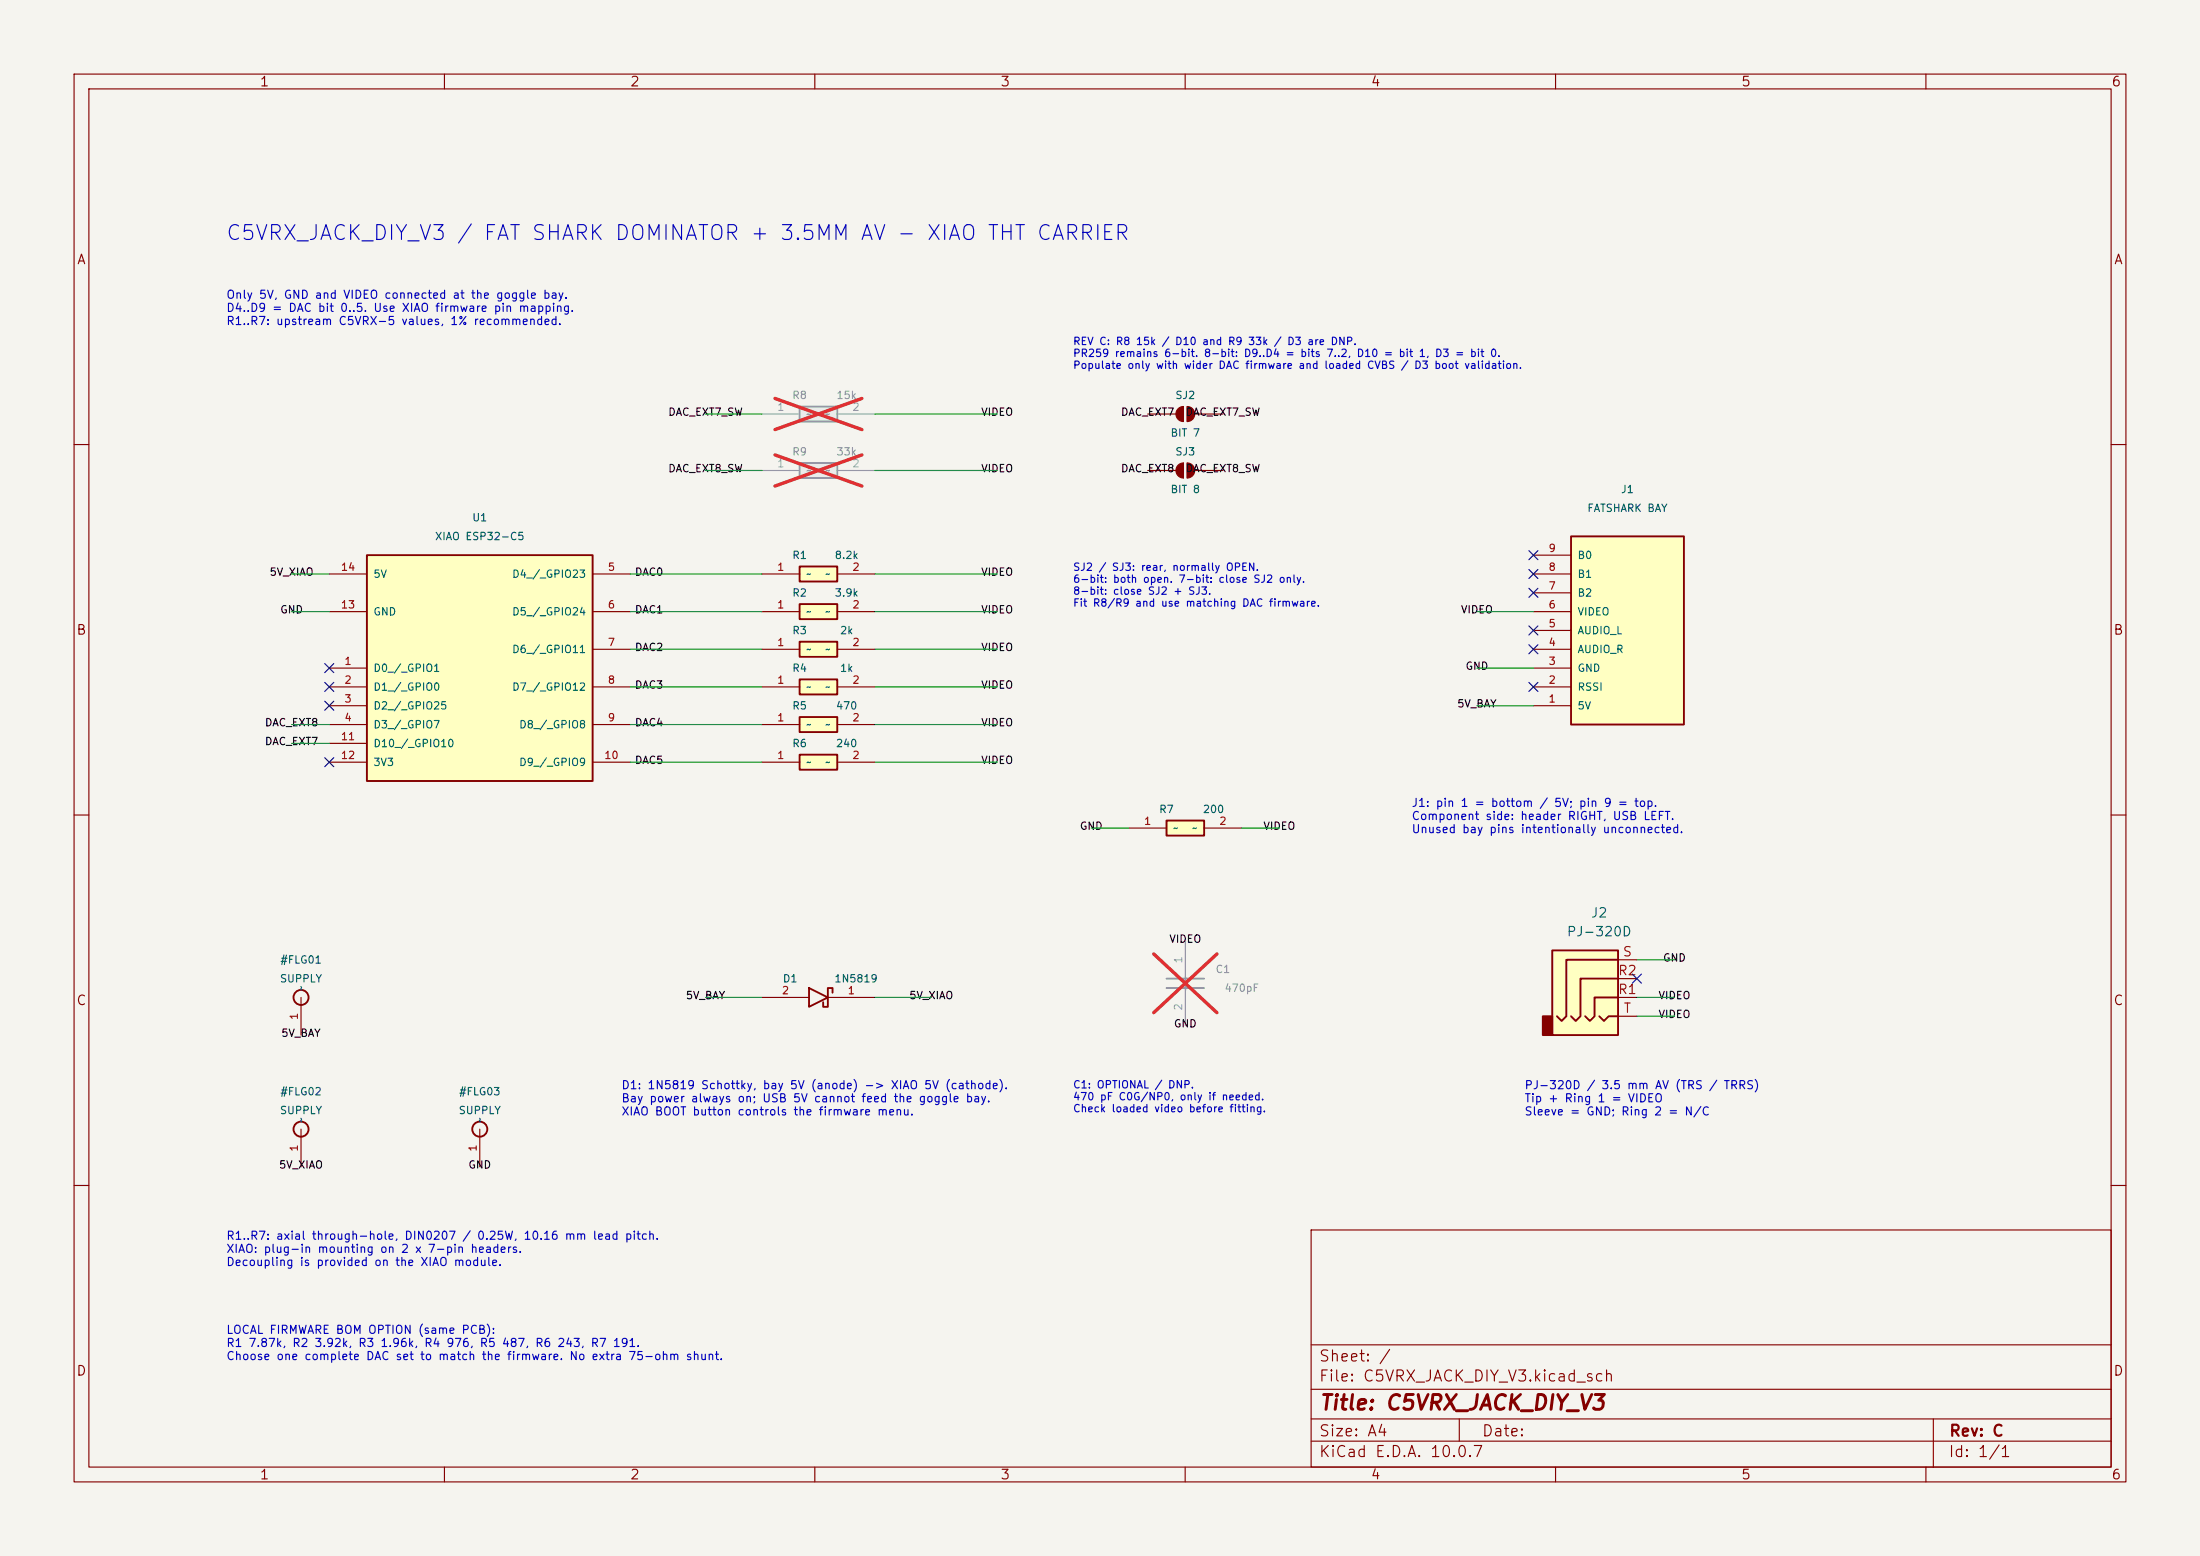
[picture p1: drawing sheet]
(kicad_sch (version 20260306) (generator "eeschema") (generator_version "10.0") (paper "A4")
(title_block (title "C5VRX_JACK_DIY_V3") (rev "C"))
 (lib_symbols (symbol "C5VRX:XIAO_ESP32_C5" (pin_names (offset 0.8)) (in_bom yes) (on_board yes)
   (property "Reference" "U" (at 0 17.78 0) (effects (font (size 1.0 1.0))))
   (property "Value" "XIAO_ESP32_C5" (at 0 15.24 0) (effects (font (size 1.0 1.0))))
   (symbol "XIAO_ESP32_C5_0_1" (rectangle (start -15.24 15.24) (end 15.24 -15.24) (stroke (width 0.254) (type default)) (fill (type background)))) (symbol "XIAO_ESP32_C5_1_1" (pin power_in line (at -20.32 12.7 0) (length 5.08) (name "5V" (effects (font (size 1.0 1.0)))) (number "14" (effects (font (size 1.0 1.0)))))(pin power_in line (at -20.32 7.62 0) (length 5.08) (name "GND" (effects (font (size 1.0 1.0)))) (number "13" (effects (font (size 1.0 1.0)))))(pin bidirectional line (at -20.32 0 0) (length 5.08) (name "D0 / GPIO1" (effects (font (size 1.0 1.0)))) (number "1" (effects (font (size 1.0 1.0)))))(pin bidirectional line (at -20.32 -2.54 0) (length 5.08) (name "D1 / GPIO0" (effects (font (size 1.0 1.0)))) (number "2" (effects (font (size 1.0 1.0)))))(pin bidirectional line (at -20.32 -5.08 0) (length 5.08) (name "D2 / GPIO25" (effects (font (size 1.0 1.0)))) (number "3" (effects (font (size 1.0 1.0)))))(pin bidirectional line (at -20.32 -7.62 0) (length 5.08) (name "D3 / GPIO7" (effects (font (size 1.0 1.0)))) (number "4" (effects (font (size 1.0 1.0)))))(pin bidirectional line (at -20.32 -10.16 0) (length 5.08) (name "D10 / GPIO10" (effects (font (size 1.0 1.0)))) (number "11" (effects (font (size 1.0 1.0)))))(pin power_out line (at -20.32 -12.7 0) (length 5.08) (name "3V3" (effects (font (size 1.0 1.0)))) (number "12" (effects (font (size 1.0 1.0)))))(pin bidirectional line (at 20.32 12.7 180) (length 5.08) (name "D4 / GPIO23" (effects (font (size 1.0 1.0)))) (number "5" (effects (font (size 1.0 1.0)))))(pin bidirectional line (at 20.32 7.62 180) (length 5.08) (name "D5 / GPIO24" (effects (font (size 1.0 1.0)))) (number "6" (effects (font (size 1.0 1.0)))))(pin bidirectional line (at 20.32 2.54 180) (length 5.08) (name "D6 / GPIO11" (effects (font (size 1.0 1.0)))) (number "7" (effects (font (size 1.0 1.0)))))(pin bidirectional line (at 20.32 -2.54 180) (length 5.08) (name "D7 / GPIO12" (effects (font (size 1.0 1.0)))) (number "8" (effects (font (size 1.0 1.0)))))(pin bidirectional line (at 20.32 -7.62 180) (length 5.08) (name "D8 / GPIO8" (effects (font (size 1.0 1.0)))) (number "9" (effects (font (size 1.0 1.0)))))(pin bidirectional line (at 20.32 -12.7 180) (length 5.08) (name "D9 / GPIO9" (effects (font (size 1.0 1.0)))) (number "10" (effects (font (size 1.0 1.0)))))))
(symbol "C5VRX:R" (pin_names (offset 0.8)) (in_bom yes) (on_board yes)
   (property "Reference" "R" (at 0 17.78 0) (effects (font (size 1.0 1.0))))
   (property "Value" "R" (at 0 15.24 0) (effects (font (size 1.0 1.0))))
   (symbol "R_0_1" (rectangle (start -2.54 1.016) (end 2.54 -1.016) (stroke (width 0.254) (type default)) (fill (type background)))) (symbol "R_1_1" (pin passive line (at -7.62 0 0) (length 5.08) (name "~" (effects (font (size 1.0 1.0)))) (number "1" (effects (font (size 1.0 1.0)))))(pin passive line (at 7.62 0 180) (length 5.08) (name "~" (effects (font (size 1.0 1.0)))) (number "2" (effects (font (size 1.0 1.0)))))))
(symbol "C5VRX:D_Schottky" (pin_names (offset 0.8) hide) (in_bom yes) (on_board yes)
   (property "Reference" "D" (at 0 2.54 0) (effects (font (size 1.0 1.0))))
   (property "Value" "D_Schottky" (at 0 -2.54 0) (effects (font (size 1.0 1.0))))
   (symbol "D_Schottky_0_1" (polyline (pts (xy -1.27 1.27) (xy -1.27 -1.27) (xy 1.27 0) (xy -1.27 1.27)) (stroke (width 0.254) (type default)) (fill (type none))) (polyline (pts (xy 1.905 0.635) (xy 1.905 1.27) (xy 1.27 1.27) (xy 1.27 -1.27) (xy 0.635 -1.27) (xy 0.635 -0.635)) (stroke (width 0.254) (type default)) (fill (type none)))) (symbol "D_Schottky_1_1" (pin passive line (at 7.62 0 180) (length 6.35) (name "K" (effects (font (size 1.0 1.0)))) (number "1" (effects (font (size 1.0 1.0)))))(pin passive line (at -7.62 0 0) (length 6.35) (name "A" (effects (font (size 1.0 1.0)))) (number "2" (effects (font (size 1.0 1.0)))))))
(symbol "C5VRX:C" (pin_names (offset 0.8)) (in_bom yes) (on_board yes)
   (property "Reference" "C" (at 0 17.78 0) (effects (font (size 1.0 1.0))))
   (property "Value" "C" (at 0 15.24 0) (effects (font (size 1.0 1.0))))
   (symbol "C_0_1" (polyline (pts (xy -2.54 0.635) (xy 2.54 0.635)) (stroke (width 0.254) (type default)) (fill (type none))) (polyline (pts (xy -2.54 -0.635) (xy 2.54 -0.635)) (stroke (width 0.254) (type default)) (fill (type none)))) (symbol "C_1_1" (pin passive line (at 0 5.715 270) (length 5.08) (name "~" (effects (font (size 1.0 1.0)))) (number "1" (effects (font (size 1.0 1.0)))))(pin passive line (at 0 -5.715 90) (length 5.08) (name "~" (effects (font (size 1.0 1.0)))) (number "2" (effects (font (size 1.0 1.0)))))))
(symbol "C5VRX:FatShark_9" (pin_names (offset 0.8)) (in_bom yes) (on_board yes)
   (property "Reference" "J" (at 0 17.78 0) (effects (font (size 1.0 1.0))))
   (property "Value" "FatShark_9" (at 0 15.24 0) (effects (font (size 1.0 1.0))))
   (symbol "FatShark_9_0_1" (rectangle (start -2.54 12.7) (end 12.7 -12.7) (stroke (width 0.254) (type default)) (fill (type background)))) (symbol "FatShark_9_1_1" (pin passive line (at -7.62 -10.16 0) (length 5.08) (name "5V" (effects (font (size 1.0 1.0)))) (number "1" (effects (font (size 1.0 1.0)))))(pin passive line (at -7.62 -7.62 0) (length 5.08) (name "RSSI" (effects (font (size 1.0 1.0)))) (number "2" (effects (font (size 1.0 1.0)))))(pin passive line (at -7.62 -5.08 0) (length 5.08) (name "GND" (effects (font (size 1.0 1.0)))) (number "3" (effects (font (size 1.0 1.0)))))(pin passive line (at -7.62 -2.54 0) (length 5.08) (name "AUDIO_R" (effects (font (size 1.0 1.0)))) (number "4" (effects (font (size 1.0 1.0)))))(pin passive line (at -7.62 0.0 0) (length 5.08) (name "AUDIO_L" (effects (font (size 1.0 1.0)))) (number "5" (effects (font (size 1.0 1.0)))))(pin passive line (at -7.62 2.539999999999999 0) (length 5.08) (name "VIDEO" (effects (font (size 1.0 1.0)))) (number "6" (effects (font (size 1.0 1.0)))))(pin passive line (at -7.62 5.08 0) (length 5.08) (name "B2" (effects (font (size 1.0 1.0)))) (number "7" (effects (font (size 1.0 1.0)))))(pin passive line (at -7.62 7.620000000000001 0) (length 5.08) (name "B1" (effects (font (size 1.0 1.0)))) (number "8" (effects (font (size 1.0 1.0)))))(pin passive line (at -7.62 10.16 0) (length 5.08) (name "B0" (effects (font (size 1.0 1.0)))) (number "9" (effects (font (size 1.0 1.0)))))))
(symbol "C5VRX:Supply" (pin_names (offset 0.8)) (in_bom yes) (on_board yes)
   (property "Reference" "#FLG" (at 0 17.78 0) (effects (font (size 1.0 1.0))))
   (property "Value" "Supply" (at 0 15.24 0) (effects (font (size 1.0 1.0))))
   (symbol "Supply_0_1" (circle (center 0 0) (radius 1.016) (stroke (width 0.254) (type default)) (fill (type none)))) (symbol "Supply_1_1" (pin power_out line (at 0 -5.08 90) (length 5.08) (name "~" (effects (font (size 1.0 1.0)))) (number "1" (effects (font (size 1.0 1.0)))))))
 (symbol "Connector_Audio:AudioJack4"
  (exclude_from_sim no)
  (in_bom yes)
  (on_board yes)
  (in_pos_files yes)
  (duplicate_pin_numbers_are_jumpers no)
  (property "Reference" "J" (at 0 8.89 0) (show_name no) (do_not_autoplace no) (effects (font (size 1.27 1.27))))
  (property "Value" "AudioJack4" (at 0 6.35 0) (show_name no) (do_not_autoplace no) (effects (font (size 1.27 1.27))))
  (property "Footprint" "" (at 0 0 0) (show_name no) (do_not_autoplace no) (hide yes) (effects (font (size 1.27 1.27))))
  (property "Datasheet" "" (at 0 0 0) (show_name no) (do_not_autoplace no) (hide yes) (effects (font (size 1.27 1.27))))
  (property "Description" "Audio Jack, 4 Poles (TRRS)" (at 0 0 0) (show_name no) (do_not_autoplace no) (hide yes) (effects (font (size 1.27 1.27))))
  (symbol "AudioJack4_0_1"
   (rectangle (start -6.35 -5.08) (end -7.62 -7.62) (stroke (width 0.254) (type default)) (fill (type outline)))
   (polyline (pts (xy -5.715 -5.08) (xy -5.08 -5.715) (xy -4.445 -5.08) (xy -4.445 2.54) (xy 2.54 2.54)) (stroke (width 0.254) (type default)) (fill (type none)))
   (polyline (pts (xy -1.905 -5.08) (xy -1.27 -5.715) (xy -0.635 -5.08) (xy -0.635 -2.54) (xy 2.54 -2.54)) (stroke (width 0.254) (type default)) (fill (type none)))
   (polyline (pts (xy 0 -5.08) (xy 0.635 -5.715) (xy 1.27 -5.08) (xy 2.54 -5.08)) (stroke (width 0.254) (type default)) (fill (type none)))
   (rectangle (start 2.54 3.81) (end -6.35 -7.62) (stroke (width 0.254) (type default)) (fill (type background)))
   (polyline (pts (xy 2.54 0) (xy -2.54 0) (xy -2.54 -5.08) (xy -3.175 -5.715) (xy -3.81 -5.08)) (stroke (width 0.254) (type default)) (fill (type none))))
  (symbol "AudioJack4_1_1"
   (pin passive line (at 5.08 -2.54 180) (length 2.54) (name "" (effects (font (size 1.27 1.27)))) (number "R1" (effects (font (size 1.27 1.27)))))
   (pin passive line (at 5.08 0 180) (length 2.54) (name "" (effects (font (size 1.27 1.27)))) (number "R2" (effects (font (size 1.27 1.27)))))
   (pin passive line (at 5.08 2.54 180) (length 2.54) (name "" (effects (font (size 1.27 1.27)))) (number "S" (effects (font (size 1.27 1.27)))))
   (pin passive line (at 5.08 -5.08 180) (length 2.54) (name "" (effects (font (size 1.27 1.27)))) (number "T" (effects (font (size 1.27 1.27))))))
  (embedded_fonts no))
(symbol "Jumper:SolderJumper_2_Open"
  (pin_numbers (hide yes))
  (pin_names
   (offset 0) (hide yes))
  (exclude_from_sim no)
  (in_bom no)
  (on_board yes)
  (in_pos_files yes)
  (duplicate_pin_numbers_are_jumpers no)
  (property "Reference" "JP" (at 0 2.032 0) (show_name no) (do_not_autoplace no) (effects (font (size 1.27 1.27))))
  (property "Value" "SolderJumper_2_Open" (at 0 -2.54 0) (show_name no) (do_not_autoplace no) (effects (font (size 1.27 1.27))))
  (property "Footprint" "" (at 0 0 0) (show_name no) (do_not_autoplace no) (hide yes) (effects (font (size 1.27 1.27))))
  (property "Datasheet" "" (at 0 -7.62 0) (show_name no) (do_not_autoplace no) (hide yes) (effects (font (size 1.27 1.27))))
  (property "Description" "Solder Jumper, 2-pole, open" (at 0 -5.08 0) (show_name no) (do_not_autoplace no) (hide yes) (effects (font (size 1.27 1.27))))
  (symbol "SolderJumper_2_Open_0_1"
   (polyline (pts (xy -0.254 1.016) (xy -0.254 -1.016)) (stroke (width 0.1524) (type default)) (fill (type none)))
   (arc (start -0.254 -1.016) (mid -1.2656 0) (end -0.254 1.016) (stroke (width 0.1524) (type default)) (fill (type outline)))
   (arc (start 0.254 1.016) (mid 1.2656 0) (end 0.254 -1.016) (stroke (width 0.1524) (type default)) (fill (type outline)))
   (polyline (pts (xy 0.254 1.016) (xy 0.254 -1.016)) (stroke (width 0.1524) (type default)) (fill (type none))))
  (symbol "SolderJumper_2_Open_1_1"
   (pin passive line (at -5.08 0 0) (length 3.81) (name "A" (effects (font (size 1.27 1.27)))) (number "1" (effects (font (size 1.27 1.27)))))
   (pin passive line (at 5.08 0 180) (length 3.81) (name "B" (effects (font (size 1.27 1.27)))) (number "2" (effects (font (size 1.27 1.27))))))
  (embedded_fonts no))) (symbol (lib_id "C5VRX:XIAO_ESP32_C5") (at 64.77 90.17 0) (unit 1) (in_bom yes) (on_board yes) (dnp no)
    (property "Reference" "U1" (at 64.77 69.85 0) (effects (font (size 1.0 1.0))))
    (property "Value" "XIAO ESP32-C5" (at 64.77 72.39 0) (effects (font (size 1.0 1.0))))
    (property "Footprint" "C5VRX:XIAO-ESP32-C5-DIP" (at 64.77 90.17 0) (effects (font (size 1 1)) (hide yes)))) (symbol (lib_id "C5VRX:R") (at 110.49 77.47 0) (unit 1) (in_bom yes) (on_board yes) (dnp no)
    (property "Reference" "R1" (at 107.95 74.93 0) (effects (font (size 1.0 1.0))))
    (property "Value" "8.2k" (at 114.3 74.93 0) (effects (font (size 1.0 1.0))))
    (property "Footprint" "Resistor_THT:R_Axial_DIN0207_L6.3mm_D2.5mm_P10.16mm_Horizontal" (at 110.49 77.47 0) (effects (font (size 1 1)) (hide yes)))) (wire (pts (xy 85.09 77.47) (xy 102.87 77.47)) (stroke (width 0) (type default))) (label "DAC0" (at 87.63 77.47 0) (effects (font (size 1.0 1.0)))) (wire (pts (xy 118.11 77.47) (xy 134.62 77.47)) (stroke (width 0) (type default))) (label "VIDEO" (at 134.62 77.47 0) (effects (font (size 1.0 1.0)))) (symbol (lib_id "C5VRX:R") (at 110.49 82.55 0) (unit 1) (in_bom yes) (on_board yes) (dnp no)
    (property "Reference" "R2" (at 107.95 80.01 0) (effects (font (size 1.0 1.0))))
    (property "Value" "3.9k" (at 114.3 80.01 0) (effects (font (size 1.0 1.0))))
    (property "Footprint" "Resistor_THT:R_Axial_DIN0207_L6.3mm_D2.5mm_P10.16mm_Horizontal" (at 110.49 82.55 0) (effects (font (size 1 1)) (hide yes)))) (wire (pts (xy 85.09 82.55) (xy 102.87 82.55)) (stroke (width 0) (type default))) (label "DAC1" (at 87.63 82.55 0) (effects (font (size 1.0 1.0)))) (wire (pts (xy 118.11 82.55) (xy 134.62 82.55)) (stroke (width 0) (type default))) (label "VIDEO" (at 134.62 82.55 0) (effects (font (size 1.0 1.0)))) (symbol (lib_id "C5VRX:R") (at 110.49 87.63 0) (unit 1) (in_bom yes) (on_board yes) (dnp no)
    (property "Reference" "R3" (at 107.95 85.09 0) (effects (font (size 1.0 1.0))))
    (property "Value" "2k" (at 114.3 85.09 0) (effects (font (size 1.0 1.0))))
    (property "Footprint" "Resistor_THT:R_Axial_DIN0207_L6.3mm_D2.5mm_P10.16mm_Horizontal" (at 110.49 87.63 0) (effects (font (size 1 1)) (hide yes)))) (wire (pts (xy 85.09 87.63) (xy 102.87 87.63)) (stroke (width 0) (type default))) (label "DAC2" (at 87.63 87.63 0) (effects (font (size 1.0 1.0)))) (wire (pts (xy 118.11 87.63) (xy 134.62 87.63)) (stroke (width 0) (type default))) (label "VIDEO" (at 134.62 87.63 0) (effects (font (size 1.0 1.0)))) (symbol (lib_id "C5VRX:R") (at 110.49 92.71 0) (unit 1) (in_bom yes) (on_board yes) (dnp no)
    (property "Reference" "R4" (at 107.95 90.17 0) (effects (font (size 1.0 1.0))))
    (property "Value" "1k" (at 114.3 90.17 0) (effects (font (size 1.0 1.0))))
    (property "Footprint" "Resistor_THT:R_Axial_DIN0207_L6.3mm_D2.5mm_P10.16mm_Horizontal" (at 110.49 92.71 0) (effects (font (size 1 1)) (hide yes)))) (wire (pts (xy 85.09 92.71) (xy 102.87 92.71)) (stroke (width 0) (type default))) (label "DAC3" (at 87.63 92.71 0) (effects (font (size 1.0 1.0)))) (wire (pts (xy 118.11 92.71) (xy 134.62 92.71)) (stroke (width 0) (type default))) (label "VIDEO" (at 134.62 92.71 0) (effects (font (size 1.0 1.0)))) (symbol (lib_id "C5VRX:R") (at 110.49 97.79 0) (unit 1) (in_bom yes) (on_board yes) (dnp no)
    (property "Reference" "R5" (at 107.95 95.25 0) (effects (font (size 1.0 1.0))))
    (property "Value" "470" (at 114.3 95.25 0) (effects (font (size 1.0 1.0))))
    (property "Footprint" "Resistor_THT:R_Axial_DIN0207_L6.3mm_D2.5mm_P10.16mm_Horizontal" (at 110.49 97.79 0) (effects (font (size 1 1)) (hide yes)))) (wire (pts (xy 85.09 97.79) (xy 102.87 97.79)) (stroke (width 0) (type default))) (label "DAC4" (at 87.63 97.79 0) (effects (font (size 1.0 1.0)))) (wire (pts (xy 118.11 97.79) (xy 134.62 97.79)) (stroke (width 0) (type default))) (label "VIDEO" (at 134.62 97.79 0) (effects (font (size 1.0 1.0)))) (symbol (lib_id "C5VRX:R") (at 110.49 102.87 0) (unit 1) (in_bom yes) (on_board yes) (dnp no)
    (property "Reference" "R6" (at 107.95 100.33 0) (effects (font (size 1.0 1.0))))
    (property "Value" "240" (at 114.3 100.33 0) (effects (font (size 1.0 1.0))))
    (property "Footprint" "Resistor_THT:R_Axial_DIN0207_L6.3mm_D2.5mm_P10.16mm_Horizontal" (at 110.49 102.87 0) (effects (font (size 1 1)) (hide yes)))) (wire (pts (xy 85.09 102.87) (xy 102.87 102.87)) (stroke (width 0) (type default))) (label "DAC5" (at 87.63 102.87 0) (effects (font (size 1.0 1.0)))) (wire (pts (xy 118.11 102.87) (xy 134.62 102.87)) (stroke (width 0) (type default))) (label "VIDEO" (at 134.62 102.87 0) (effects (font (size 1.0 1.0)))) (no_connect (at 44.45 90.17)) (no_connect (at 44.45 92.71)) (no_connect (at 44.45 95.25))   (no_connect (at 44.45 102.87)) (wire (pts (xy 39.37 77.47) (xy 44.45 77.47)) (stroke (width 0) (type default))) (label "5V_XIAO" (at 39.37 77.47 0) (effects (font (size 1.0 1.0)))) (wire (pts (xy 39.37 82.55) (xy 44.45 82.55)) (stroke (width 0) (type default))) (label "GND" (at 39.37 82.55 0) (effects (font (size 1.0 1.0)))) (symbol (lib_id "C5VRX:R") (at 160.02 111.76 0) (unit 1) (in_bom yes) (on_board yes) (dnp no)
    (property "Reference" "R7" (at 157.48 109.22 0) (effects (font (size 1.0 1.0))))
    (property "Value" "200" (at 163.83 109.22 0) (effects (font (size 1.0 1.0))))
    (property "Footprint" "Resistor_THT:R_Axial_DIN0207_L6.3mm_D2.5mm_P10.16mm_Horizontal" (at 160.02 111.76 0) (effects (font (size 1 1)) (hide yes)))) (wire (pts (xy 147.32 111.76) (xy 152.4 111.76)) (stroke (width 0) (type default))) (label "GND" (at 147.32 111.76 0) (effects (font (size 1.0 1.0)))) (wire (pts (xy 167.64 111.76) (xy 172.72 111.76)) (stroke (width 0) (type default))) (label "VIDEO" (at 172.72 111.76 0) (effects (font (size 1.0 1.0)))) (symbol (lib_id "C5VRX:FatShark_9") (at 214.63 85.09 0) (unit 1) (in_bom yes) (on_board yes) (dnp no)
    (property "Reference" "J1" (at 219.71 66.04 0) (effects (font (size 1.0 1.0))))
    (property "Value" "FATSHARK BAY" (at 219.71 68.58 0) (effects (font (size 1.0 1.0))))
    (property "Footprint" "C5VRX:FatShark_Header_1x09" (at 214.63 85.09 0) (effects (font (size 1 1)) (hide yes)))) (wire (pts (xy 199.39 95.25) (xy 207.01 95.25)) (stroke (width 0) (type default))) (label "5V_BAY" (at 199.39 95.25 0) (effects (font (size 1.0 1.0)))) (wire (pts (xy 199.39 90.17) (xy 207.01 90.17)) (stroke (width 0) (type default))) (label "GND" (at 199.39 90.17 0) (effects (font (size 1.0 1.0)))) (wire (pts (xy 199.39 82.55) (xy 207.01 82.55)) (stroke (width 0) (type default))) (label "VIDEO" (at 199.39 82.55 0) (effects (font (size 1.0 1.0)))) (no_connect (at 207.01 92.71)) (no_connect (at 207.01 87.63)) (no_connect (at 207.01 85.09)) (no_connect (at 207.01 80.01)) (no_connect (at 207.01 77.47)) (no_connect (at 207.01 74.93)) (symbol (lib_id "C5VRX:D_Schottky") (at 110.49 134.62 0) (unit 1) (in_bom yes) (on_board yes) (dnp no)
    (property "Reference" "D1" (at 106.68 132.08 0) (effects (font (size 1.0 1.0))))
    (property "Value" "1N5819" (at 115.57 132.08 0) (effects (font (size 1.0 1.0))))
    (property "Footprint" "C5VRX:D_DO-41_P7.62mm_Horizontal_Compact" (at 110.49 134.62 0) (effects (font (size 1 1)) (hide yes)))) (wire (pts (xy 95.25 134.62) (xy 102.87 134.62)) (stroke (width 0) (type default))) (label "5V_BAY" (at 95.25 134.62 0) (effects (font (size 1.0 1.0)))) (wire (pts (xy 118.11 134.62) (xy 125.73 134.62)) (stroke (width 0) (type default))) (label "5V_XIAO" (at 125.73 134.62 0) (effects (font (size 1.0 1.0)))) (symbol (lib_id "C5VRX:Supply") (at 40.64 134.62 0) (unit 1) (in_bom no) (on_board no) (dnp no)
    (property "Reference" "#FLG01" (at 40.64 129.54 0) (effects (font (size 1.0 1.0))))
    (property "Value" "SUPPLY" (at 40.64 132.08 0) (effects (font (size 1.0 1.0))))
    (property "Footprint" "" (at 40.64 134.62 0) (effects (font (size 1 1)) (hide yes)))) (label "5V_BAY" (at 40.64 139.7 0) (effects (font (size 1.0 1.0)))) (symbol (lib_id "C5VRX:Supply") (at 40.64 152.4 0) (unit 1) (in_bom no) (on_board no) (dnp no)
    (property "Reference" "#FLG02" (at 40.64 147.32 0) (effects (font (size 1.0 1.0))))
    (property "Value" "SUPPLY" (at 40.64 149.86 0) (effects (font (size 1.0 1.0))))
    (property "Footprint" "" (at 40.64 152.4 0) (effects (font (size 1 1)) (hide yes)))) (label "5V_XIAO" (at 40.64 157.48 0) (effects (font (size 1.0 1.0)))) (symbol (lib_id "C5VRX:Supply") (at 64.77 152.4 0) (unit 1) (in_bom no) (on_board no) (dnp no)
    (property "Reference" "#FLG03" (at 64.77 147.32 0) (effects (font (size 1.0 1.0))))
    (property "Value" "SUPPLY" (at 64.77 149.86 0) (effects (font (size 1.0 1.0))))
    (property "Footprint" "" (at 64.77 152.4 0) (effects (font (size 1 1)) (hide yes)))) (label "GND" (at 64.77 157.48 0) (effects (font (size 1.0 1.0)))) (text "C5VRX_JACK_DIY_V3 / FAT SHARK DOMINATOR + 3.5MM AV - XIAO THT CARRIER" (at 30.48 30.48 0) (effects (font (size 2 2)) (justify left top))) (text "Only 5V, GND and VIDEO connected at the goggle bay.\nD4..D9 = DAC bit 0..5. Use XIAO firmware pin mapping.\nR1..R7: upstream C5VRX-5 values, 1% recommended." (at 30.48 39.37 0) (effects (font (size 1.1 1.1)) (justify left top))) (text "J1: pin 1 = bottom / 5V; pin 9 = top.\nComponent side: header RIGHT, USB LEFT.\nUnused bay pins intentionally unconnected." (at 190.5 107.95 0) (effects (font (size 1.1 1.1)) (justify left top))) (text "D1: 1N5819 Schottky, bay 5V (anode) -> XIAO 5V (cathode).\nBay power always on; USB 5V cannot feed the goggle bay.\nXIAO BOOT button controls the firmware menu." (at 83.82 146.05 0) (effects (font (size 1.1 1.1)) (justify left top))) (text "R1..R7: axial through-hole, DIN0207 / 0.25W, 10.16 mm lead pitch.\nXIAO: plug-in mounting on 2 x 7-pin headers.\nDecoupling is provided on the XIAO module." (at 30.48 166.37 0) (effects (font (size 1.1 1.1)) (justify left top))) (text "LOCAL FIRMWARE BOM OPTION (same PCB):\nR1 7.87k, R2 3.92k, R3 1.96k, R4 976, R5 487, R6 243, R7 191.\nChoose one complete DAC set to match the firmware. No extra 75-ohm shunt." (at 30.48 179.07 0) (effects (font (size 1.1 1.1)) (justify left top))) (sheet_instances (path "" (page "1"))) (embedded_fonts no)
(symbol (lib_id "C5VRX:C") (at 160.02 132.715 0) (unit 1) (in_bom yes) (on_board yes) (dnp yes)
   (property "Reference" "C1" (at 165.1 130.81 0) (effects (font (size 1 1))))
   (property "Value" "470pF" (at 167.64 133.35 0) (effects (font (size 1 1))))
   (property "Footprint" "Capacitor_THT:C_Disc_D3.0mm_W1.6mm_P2.50mm" (at 160.02 132.715 0) (effects (font (size 1 1)) (hide yes))))
  (label "VIDEO" (at 160.02 127 0) (effects (font (size 1 1))))
  (label "GND" (at 160.02 138.43 0) (effects (font (size 1 1))))
  (text "C1: OPTIONAL / DNP.\n470 pF C0G/NP0, only if needed.\nCheck loaded video before fitting." (at 144.78 146.05 0) (effects (font (size 1 1)) (justify left top)))
  
 (symbol (lib_id "Connector_Audio:AudioJack4") (at 215.9 132.08 0) (unit 1) (in_bom yes) (on_board yes) (dnp no)
  (property "Reference" "J2" (at 215.9 123.19 0) (effects (font (size 1.27 1.27))))
  (property "Value" "PJ-320D" (at 215.9 125.73 0) (effects (font (size 1.27 1.27))))
  (property "Footprint" "Connector_Audio:Jack_3.5mm_PJ320D_Horizontal" (at 215.9 132.08 0) (effects (font (size 1 1)) (hide yes))))
 (wire (pts (xy 220.98 129.54) (xy 226.06 129.54)) (stroke (width 0) (type default)))
 (label "GND" (at 226.06 129.54 0) (effects (font (size 1.0 1.0))))
 (no_connect (at 220.98 132.08))
 (wire (pts (xy 220.98 134.62) (xy 226.06 134.62)) (stroke (width 0) (type default)))
 (label "VIDEO" (at 226.06 134.62 0) (effects (font (size 1.0 1.0))))
 (wire (pts (xy 220.98 137.16) (xy 226.06 137.16)) (stroke (width 0) (type default)))
 (label "VIDEO" (at 226.06 137.16 0) (effects (font (size 1.0 1.0))))
 (text "PJ-320D / 3.5 mm AV (TRS / TRRS)\nTip + Ring 1 = VIDEO\nSleeve = GND; Ring 2 = N/C" (at 205.74 146.05 0) (effects (font (size 1.1 1.1)) (justify left top)))

(symbol (lib_id "C5VRX:R") (at 110.49 55.88 0) (unit 1) (in_bom yes) (on_board yes) (dnp yes)
    (property "Reference" "R8" (at 107.95 53.34 0) (effects (font (size 1.0 1.0))))
    (property "Value" "15k" (at 114.3 53.34 0) (effects (font (size 1.0 1.0))))
    (property "Footprint" "Resistor_THT:R_Axial_DIN0207_L6.3mm_D2.5mm_P10.16mm_Horizontal" (at 110.49 55.88 0) (effects (font (size 1 1)) (hide yes))))
(wire (pts (xy 95.25 55.88) (xy 102.87 55.88)) (stroke (width 0) (type default)))
(label "DAC_EXT7_SW" (at 95.25 55.88 0) (effects (font (size 1 1))))
(wire (pts (xy 118.11 55.88) (xy 134.62 55.88)) (stroke (width 0) (type default)))
(label "VIDEO" (at 134.62 55.88 0) (effects (font (size 1 1))))
(wire (pts (xy 39.37 100.33) (xy 44.45 100.33)) (stroke (width 0) (type default)))
(label "DAC_EXT7" (at 39.37 100.33 0) (effects (font (size 1 1))))
(symbol (lib_id "Jumper:SolderJumper_2_Open") (at 160.02 55.88 0) (unit 1) (in_bom no) (on_board yes) (dnp no)
   (property "Reference" "SJ2" (at 160.02 53.34 0) (effects (font (size 1 1))))
   (property "Value" "BIT 7" (at 160.02 58.42 0) (effects (font (size 1 1))))
   (property "Footprint" "Jumper:SolderJumper-2_P1.3mm_Open_Pad1.0x1.5mm" (at 160.02 55.88 0) (effects (font (size 1 1)) (hide yes))))
  (label "DAC_EXT7" (at 154.94 55.88 0) (effects (font (size 1 1))))
(label "DAC_EXT7_SW" (at 165.1 55.88 0) (effects (font (size 1 1))))
(symbol (lib_id "C5VRX:R") (at 110.49 63.5 0) (unit 1) (in_bom yes) (on_board yes) (dnp yes)
    (property "Reference" "R9" (at 107.95 60.96 0) (effects (font (size 1.0 1.0))))
    (property "Value" "33k" (at 114.3 60.96 0) (effects (font (size 1.0 1.0))))
    (property "Footprint" "Resistor_THT:R_Axial_DIN0207_L6.3mm_D2.5mm_P10.16mm_Horizontal" (at 110.49 63.5 0) (effects (font (size 1 1)) (hide yes))))
(wire (pts (xy 95.25 63.5) (xy 102.87 63.5)) (stroke (width 0) (type default)))
(label "DAC_EXT8_SW" (at 95.25 63.5 0) (effects (font (size 1 1))))
(wire (pts (xy 118.11 63.5) (xy 134.62 63.5)) (stroke (width 0) (type default)))
(label "VIDEO" (at 134.62 63.5 0) (effects (font (size 1 1))))
(wire (pts (xy 39.37 97.79) (xy 44.45 97.79)) (stroke (width 0) (type default)))
(label "DAC_EXT8" (at 39.37 97.79 0) (effects (font (size 1 1))))
(symbol (lib_id "Jumper:SolderJumper_2_Open") (at 160.02 63.5 0) (unit 1) (in_bom no) (on_board yes) (dnp no)
   (property "Reference" "SJ3" (at 160.02 60.96 0) (effects (font (size 1 1))))
   (property "Value" "BIT 8" (at 160.02 66.04 0) (effects (font (size 1 1))))
   (property "Footprint" "Jumper:SolderJumper-2_P1.3mm_Open_Pad1.0x1.5mm" (at 160.02 63.5 0) (effects (font (size 1 1)) (hide yes))))
  (label "DAC_EXT8" (at 154.94 63.5 0) (effects (font (size 1 1))))
(label "DAC_EXT8_SW" (at 165.1 63.5 0) (effects (font (size 1 1))))
(text "REV C: R8 15k / D10 and R9 33k / D3 are DNP.\nPR259 remains 6-bit. 8-bit: D9..D4 = bits 7..2, D10 = bit 1, D3 = bit 0.\nPopulate only with wider DAC firmware and loaded CVBS / D3 boot validation." (at 144.78 45.72 0) (effects (font (size 1 1)) (justify left top)))(text "SJ2 / SJ3: rear, normally OPEN.\n6-bit: both open. 7-bit: close SJ2 only.\n8-bit: close SJ2 + SJ3.\nFit R8/R9 and use matching DAC firmware." (at 144.78 76.2 0) (effects (font (size 1 1)) (justify left top))))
